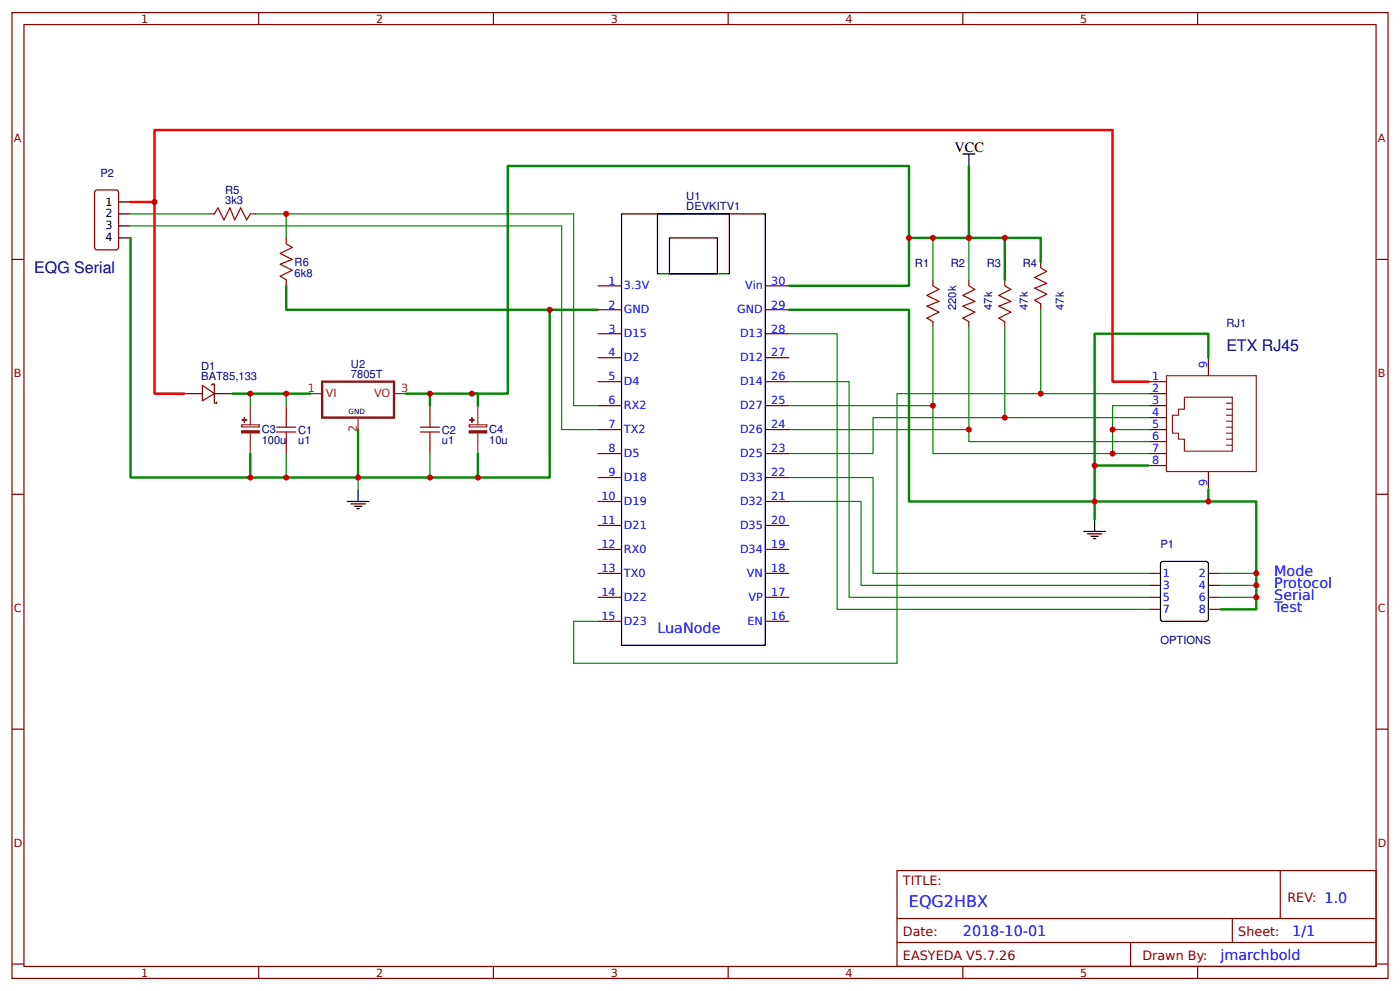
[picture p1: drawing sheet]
<svg xmlns="http://www.w3.org/2000/svg" width="309mm" height="219mm" viewBox="0 0 309 219" stroke-linecap="round" stroke-linejoin="round" font-family="sans-serif">
<g fill="none" stroke="#800" stroke-width=".26">
<path d="M2.6 2.8h304.1v213.2h-304.1zM5.3 5.4h298.7v208h-298.7zM57.1 2.8v2.6M109 2.8v2.6M160.9 2.8v2.6M212.7 2.8v2.6M264.6 2.8v2.6M2.6 57.3h2.7M21.2 42l4.5-.1 .4 .3 .1 12.4-.3 .5-4.5 .1-.4-.3-.1-12.4zM46 47.2h1.4M55.3 47.2h1.3M63.2 52.5v1.3"/>
<path d="M229.9 57.8v1.3M304 57.3h2.7M63.2 61.8v1.3M132 63.1h5.3M132 68.4h5.3M132 73.7h5.3M132 79h5.3M169.1 63.1h5.3M169.1 68.4h5.3M169.1 73.7h5.3M169.1 79h5.3M206.1 61.8v1.3"/>
<path d="M206.1 71v1.4M214 61.8v1.3M214 71v1.4M222 61.8v1.3M222 71v1.4M229.9 67.1v1.3M267 79v3.9M40.7 86.9h4M44.7 85.1l2.7 1.8-2.7 1.6zM46.8 85.1v-.3h.6v4.2h.5v-.2M47.4 86.9h3.9M63.2 89.6v2.6"/>
<path d="M63.2 97.5v2.6M95 89.6v2.6M95 97.5v2.6M132 84.3h5.3M132 89.6h5.3M132 94.9h5.3M169.1 84.3h5.3M169.1 89.6h5.3M169.1 94.9h5.3M253.7 86.9h4M253.7 84.3h4M253.7 89.6h4"/>
<path d="M253.7 92.2h4M253.7 94.9h4M253.7 97.5h4M2.6 109.1h2.7M132 100.1h5.3M132 105.4h5.3M132 110.7h5.3M132 116h5.3M169.1 100.1h5.3M169.1 105.4h5.3M169.1 110.7h5.3M169.1 116h5.3"/>
<path d="M253.7 100.1h4M253.7 102.8h4M267 104.1v4M304 109.1h2.7M132 126.6h5.3M132 131.9h5.3M132 121.3h5.3M132 137.2h5.3M169.1 126.6h5.3M169.1 131.9h5.3M169.1 121.3h5.3M169.1 137.2h5.3"/>
<path d="M253.7 126.6h2.7M253.7 129.2h2.7M253.7 131.9h2.7M253.7 134.5h2.7M267 126.6h2.6M267 129.2h2.6M267 131.9h2.6M267 134.5h2.6M2.6 161h2.7M304 161h2.7M198.2 192.2h105.8v21.2h-105.8zM282.8 192.2v10.6"/>
<path d="M2.6 212.9h2.7M57.1 213.4v2.6M109 213.4v2.6M160.9 213.4v2.6M198.2 202.8h105.8M198.2 208.1h105.8M212.7 213.4v2.6M249.8 208.1v5.3M264.6 213.4v2.6M272.3 202.8v5.3M304 212.9h2.7"/>
</g>
<g fill="none" stroke="#000" stroke-width=".26">
<path d="M212.7 34h2.7M214 34v2.6M26.2 44.6h2.6M26.2 47.2h2.6M26.2 49.9h2.6M26.2 52.5h2.6M137.3 47.2h31.8v95.3h-31.8zM145.3 47.2h15.8v13.3h-15.8zM147.9 52.5h10.6v8h-10.6zM76.7 110.7h4.8M77.5 111.3h3.2M78.3 111.8h1.6"/>
<path d="M78.8 112.3h.6M79.1 108.1v2.6M239.4 117.3h4.8M240.2 117.9h3.2M241 118.4h1.6M241.6 118.9h.5M241.8 114.7v2.6M256.5 124.2l.4-.2h9.5l.5 .2 .1 12.5-.3 .4-9.8 .1-.4-.3z"/>
</g>
<g fill="none" stroke="#a00000" stroke-width=".26">
<path d="M47.4 47.2l.8-1.3 1.3 2.7 1.3-2.7 1.1 2.7 1.3-2.7 1.3 2.7 .8-1.4M63.2 53.8l1.4 .8-2.7 1.4 2.7 1.3-2.7 1 2.7 1.4-2.7 1.3 1.3 .8M229.9 59.1l1.3 .8-2.6 1.4 2.6 1.3-2.6 1 2.6 1.4-2.6 1.3 1.3 .8M206.1 63.1l1.3 .8-2.6 1.3 2.6 1.3-2.6 1.1 2.6 1.3-2.6 1.3 1.3 .8M214 63.1l1.4 .8-2.7 1.3 2.7 1.3-2.7 1.1 2.7 1.3-2.7 1.3 1.3 .8M222 63.1l1.3 .8-2.6 1.3 2.6 1.3-2.6 1.1 2.6 1.3-2.6 1.3 1.3 .8M61.1 95.4h4.3M61.1 94.3h4.3M63.2 92.2v2.1M63.2 95.4v2.1M92.9 95.4h4.2M92.9 94.3h4.2"/>
<path d="M95 92.2v2.1M95 95.4v2.1"/>
</g>
<g fill="none" stroke="#8d2323" stroke-width=".26">
<path d="M53.4 93.8h3.9v.5h-3.9zM55.3 89.6v4.2M55.3 95.6v4.5M68.5 86.9h2.7M79.1 92.2v2.7M87 86.9h2.7M103.7 93.8h3.9v.5h-3.9zM105.6 89.6v4.2M105.6 95.6v4.5M257.7 82.9h19.8v21.2h-19.8zM261.7 87.7h10.6v11.9h-10.6v-2.6h-1.4v-1.4h-1.3v-3.9h1.3v-1.3h1.4zM270.9 89h1.4"/>
<path d="M270.9 90.4h1.4M270.9 91.7h1.4M270.9 93h1.4M270.9 94.3h1.4M270.9 95.6h1.4M270.9 97h1.4M270.9 98.3h1.4"/>
</g>
<path d="M71.2 84.3h15.8v7.9h-15.8z" fill="none" stroke="#8d2323" stroke-width=".53"/>
<g fill="none" stroke="#080" stroke-width=".53">
<path d="M214 36.6v15.9M28.8 52.5v52.9h26.5M200.8 52.5h13.2M214 52.5h8v9.3M222 52.5h7.9v5.3M63.2 63.1v5.3h58.2M132 68.4h-10.6v37h-15.8M174.4 68.4h26.4v42.3h41v-37h25.2v5.3M174.4 63.1h26.4v-26.5h-88.6v50.3h-8M51.3 86.9h17.2M79.1 94.9v10.5h26.5v-5.3M89.7 86.9h5.3v2.7"/>
<path d="M95 86.9h10.6v2.7M55.3 100.1v5.3h23.8M241.8 102.8h11.9M267 108.1v2.6h-25.2v4M267 110.7h10.5v23.8h-7.9"/>
</g>
<g fill="none" stroke="#080" stroke-width=".26">
<path d="M28.8 49.9h95.3v45h7.9M28.8 47.2h17.2M56.6 47.2h6.6v5.3M63.2 47.2h63.5v42.4h5.3M206.1 52.5v9.3M214 52.5v9.3M174.4 73.7h10.5v60.8h68.8M206.1 72.4v27.7h47.6M214 72.4v25.1h39.7M222 72.4v19.8h31.7M229.9 68.4v18.5M55.3 86.9v2.7"/>
<path d="M63.2 86.9v2.7M174.4 84.3h13.2v47.6h66.1M174.4 89.6h31.7M174.4 94.9h39.6M222 92.2h-29.1v7.9h-18.5M253.7 94.9h-7.9v5.2M253.7 89.6h-7.9v5.3M253.7 86.9h-55.5v59.5h-71.5v-9.2h5.3M63.2 100.1v5.3M79.1 105.4v2.7M95 100.1v5.3M174.4 105.4h18.5v21.2h60.8"/>
<path d="M174.4 110.7h15.8v18.5h63.5M269.6 126.6h7.9M269.6 129.2h7.9M269.6 131.9h7.9"/>
</g>
<g fill="#8d2323" stroke="#8d2323" stroke-width=".26">
<path d="M53.4 95.1h3.9v.5h-3.9z"/>
<path d="M53.4 92.7l1.1 .1z"/>
<path d="M54 92.2v1.1z"/>
<path d="M103.7 95.1h3.9v.5h-3.9z"/>
<path d="M103.7 92.7l1.1 .1z"/>
<path d="M104.2 92.2l.1 1.1z"/>
</g>
<path d="M28.8 44.6h5.3v42.3h6.6M34.1 44.6v-15.9h211.7v55.6h7.9" fill="none" stroke="#f00" stroke-width=".53"/>
<g fill="#c00">
<circle cx="229.9" cy="86.9" r=".66"/>
<circle cx="206.1" cy="52.5" r=".66"/>
<circle cx="245.8" cy="100.1" r=".66"/>
<circle cx="121.4" cy="68.4" r=".66"/>
<circle cx="63.2" cy="47.2" r=".66"/>
<circle cx="277.5" cy="129.2" r=".66"/>
<circle cx="267" cy="110.7" r=".66"/>
<circle cx="63.2" cy="105.4" r=".66"/>
<circle cx="95" cy="105.4" r=".66"/>
<circle cx="63.2" cy="86.9" r=".66"/>
<circle cx="241.8" cy="102.8" r=".66"/>
<circle cx="241.8" cy="110.7" r=".66"/>
<circle cx="55.3" cy="86.9" r=".66"/>
<circle cx="95" cy="86.9" r=".66"/>
<circle cx="79.1" cy="105.4" r=".66"/>
<circle cx="105.6" cy="105.4" r=".66"/>
<circle cx="277.5" cy="126.6" r=".66"/>
<circle cx="277.5" cy="131.9" r=".66"/>
<circle cx="222" cy="92.2" r=".66"/>
<circle cx="55.3" cy="105.4" r=".66"/>
<circle cx="34.1" cy="44.6" r=".66"/>
<circle cx="245.8" cy="94.9" r=".66"/>
<circle cx="104.2" cy="86.9" r=".66"/>
<circle cx="200.8" cy="52.5" r=".66"/>
<circle cx="214" cy="52.5" r=".66"/>
<circle cx="206.1" cy="89.6" r=".66"/>
<circle cx="214" cy="94.9" r=".66"/>
<circle cx="222" cy="52.5" r=".66"/>
</g>
<g font-size="3.5" fill="#000080">
<text x="7.6" y="60.3">EQG Serial</text>
<text x="270.9" y="77.5">ETX RJ45</text>
</g>
<text font-size="3.5" fill="#00f" x="200.8" y="200.2">EQG2HBX</text>
<text font-size="3.2" x="210.9" y="33.5">VCC</text>
<g font-size="3.2" fill="#00f">
<text x="281.5" y="129.8">Protocol</text>
<text x="281.5" y="127.1">Mode</text>
<text x="281.5" y="132.4">Serial</text>
<text x="281.5" y="135.1">Test</text>
<text x="145.3" y="139.8">LuaNode</text>
<text x="212.7" y="206.8">2018-10-01</text>
<text x="285.5" y="206.8">1/1</text>
<text x="269.6" y="212.1">jmarchbold</text>
</g>
<g font-size="2.8" fill="#800">
<text x="199.5" y="195.4">TITLE:</text>
<text x="284.4" y="199.1">REV: 1.0</text>
<text x="199.5" y="206.8">Date:</text>
<text x="273.6" y="206.8">Sheet:</text>
<text x="199.5" y="212.1">EASYEDA V5.7.26</text>
<text x="252.4" y="212.1">Drawn By:</text>
</g>
<g font-size="2.5" fill="#800">
<text x="31.2" y="5">1</text>
<text x="83.1" y="5">2</text>
<text x="134.9" y="5">3</text>
<text x="186.8" y="5">4</text>
<text x="238.7" y="5">5</text>
<text x="3" y="31.4">A</text>
<text x="304.4" y="31.4">A</text>
<text x="3" y="83.2">B</text>
<text x="304.4" y="83.2">B</text>
<text x="3" y="135.1">C</text>
<text x="304.4" y="135.1">C</text>
<text x="3" y="186.9">D</text>
<text x="304.4" y="186.9">D</text>
<text x="31.2" y="215.6">1</text>
<text x="83.1" y="215.6">2</text>
<text x="134.9" y="215.6">3</text>
<text x="186.8" y="215.6">4</text>
<text x="238.7" y="215.6">5</text>
</g>
<g font-size="2.5" fill="#000080">
<text x="22.2" y="39.1">P2</text>
<text x="49.7" y="45.1">3k3</text>
<text x="49.8" y="42.7">R5</text>
<text x="151.6" y="46.4">DEVKITV1</text>
<text x="151.6" y="44.1">U1</text>
<text x="65.1" y="58.7">R6</text>
<text x="202.1" y="59">R1</text>
<text x="210.1" y="59">R2</text>
<text x="218" y="59">R3</text>
<text x="226" y="59">R4</text>
<text x="65.1" y="61.1">6k8</text>
<text x="211.2" y="68.5" transform="rotate(-90 211.2 68.5)">220k</text>
<text x="219.2" y="68.4" transform="rotate(-90 219.2 68.4)">47k</text>
<text x="227.1" y="68.4" transform="rotate(-90 227.1 68.4)">47k</text>
<text x="235" y="68.4" transform="rotate(-90 235 68.4)">47k</text>
<text x="270.9" y="72.2">RJ1</text>
<text x="44.5" y="81.7">D1</text>
<text x="77.5" y="83.5">7805T</text>
<text x="77.5" y="81.2">U2</text>
<text x="44.5" y="84">BAT85,133</text>
<text x="57.8" y="95.7">C3</text>
<text x="65.9" y="95.7">C1</text>
<text x="97.6" y="95.7">C2</text>
<text x="108.1" y="95.7">C4</text>
<text x="57.8" y="98.1">100u</text>
<text x="65.9" y="98">u1</text>
<text x="97.6" y="98">u1</text>
<text x="108.1" y="98.1">10u</text>
<text x="256.4" y="121">P1</text>
<text x="256.4" y="142.2">OPTIONS</text>
</g>
<g font-size="2.5">
<text x="23.3" y="45.4">1</text>
<text x="23.3" y="48">2</text>
<text x="23.3" y="50.7">3</text>
<text x="23.3" y="53.3">4</text>
</g>
<g font-size="2.5" fill="#00f">
<text x="134.4" y="62.8">1</text>
<text x="137.8" y="63.9">3.3V</text>
<text x="164.7" y="63.9">Vin</text>
<text x="170.4" y="62.8">30</text>
<text x="134.4" y="68.1">2</text>
<text x="137.8" y="69.2">GND</text>
<text x="162.9" y="69.2">GND</text>
<text x="170.4" y="68.1">29</text>
<text x="134.4" y="73.4">3</text>
<text x="137.8" y="74.5">D15</text>
<text x="163.5" y="74.5">D13</text>
<text x="170.4" y="73.4">28</text>
<text x="134.4" y="78.7">4</text>
<text x="137.8" y="79.8">D2</text>
<text x="163.5" y="79.8">D12</text>
<text x="170.4" y="78.7">27</text>
<text x="266.7" y="81.4" transform="rotate(-90 266.7 81.4)">9</text>
<text x="134.4" y="84">5</text>
<text x="134.4" y="89.3">6</text>
<text x="137.8" y="85.1">D4</text>
<text x="163.5" y="85.1">D14</text>
<text x="170.4" y="89.3">25</text>
<text x="170.4" y="84">26</text>
<text x="254.5" y="84">1</text>
<text x="254.5" y="86.7">2</text>
<text x="254.5" y="89.3">3</text>
<text x="134.4" y="94.6">7</text>
<text x="137.8" y="90.4">RX2</text>
<text x="137.8" y="95.6">TX2</text>
<text x="163.5" y="95.6">D26</text>
<text x="163.5" y="90.4">D27</text>
<text x="170.4" y="94.6">24</text>
<text x="254.5" y="91.9">4</text>
<text x="254.5" y="94.6">5</text>
<text x="134.4" y="99.9">8</text>
<text x="137.8" y="100.9">D5</text>
<text x="163.5" y="100.9">D25</text>
<text x="170.4" y="99.9">23</text>
<text x="254.5" y="97.2">6</text>
<text x="254.5" y="99.9">7</text>
<text x="134.4" y="105.2">9</text>
<text x="137.8" y="106.2">D18</text>
<text x="163.5" y="106.2">D33</text>
<text x="170.4" y="105.2">22</text>
<text x="254.5" y="102.5">8</text>
<text x="266.7" y="107.3" transform="rotate(-90 266.7 107.3)">9</text>
<text x="132.9" y="110.5">10</text>
<text x="137.8" y="111.5">D19</text>
<text x="163.5" y="111.5">D32</text>
<text x="170.4" y="110.5">21</text>
<text x="132.9" y="115.8">11</text>
<text x="137.8" y="116.8">D21</text>
<text x="163.5" y="116.8">D35</text>
<text x="170.4" y="115.8">20</text>
<text x="132.9" y="121">12</text>
<text x="137.8" y="122.1">RX0</text>
<text x="163.5" y="122.1">D34</text>
<text x="170.4" y="121">19</text>
<text x="132.9" y="126.3">13</text>
<text x="132.9" y="131.6">14</text>
<text x="137.8" y="127.4">TX0</text>
<text x="165" y="127.4">VN</text>
<text x="170.4" y="131.6">17</text>
<text x="170.4" y="126.3">18</text>
<text x="256.9" y="127.4">1</text>
<text x="256.9" y="130">3</text>
<text x="264.9" y="127.4">2</text>
<text x="264.9" y="130">4</text>
<text x="132.9" y="136.9">15</text>
<text x="137.8" y="132.7">D22</text>
<text x="137.8" y="138">D23</text>
<text x="165.1" y="138">EN</text>
<text x="165.4" y="132.7">VP</text>
<text x="170.4" y="136.9">16</text>
<text x="256.9" y="132.7">5</text>
<text x="256.9" y="135.3">7</text>
<text x="264.9" y="132.7">6</text>
<text x="264.9" y="135.3">8</text>
</g>
<g font-size="2.5" fill="#8d2323">
<text x="68" y="86.7">1</text>
<text x="72" y="87.7">VI</text>
<text x="82.7" y="87.7">VO</text>
<text x="88.6" y="86.7">3</text>
<text x="78.8" y="95.4" transform="rotate(-90 78.8 95.4)">2</text>
</g>
<text font-size="1.6" x="77" y="91.4">GND</text>
</svg>
